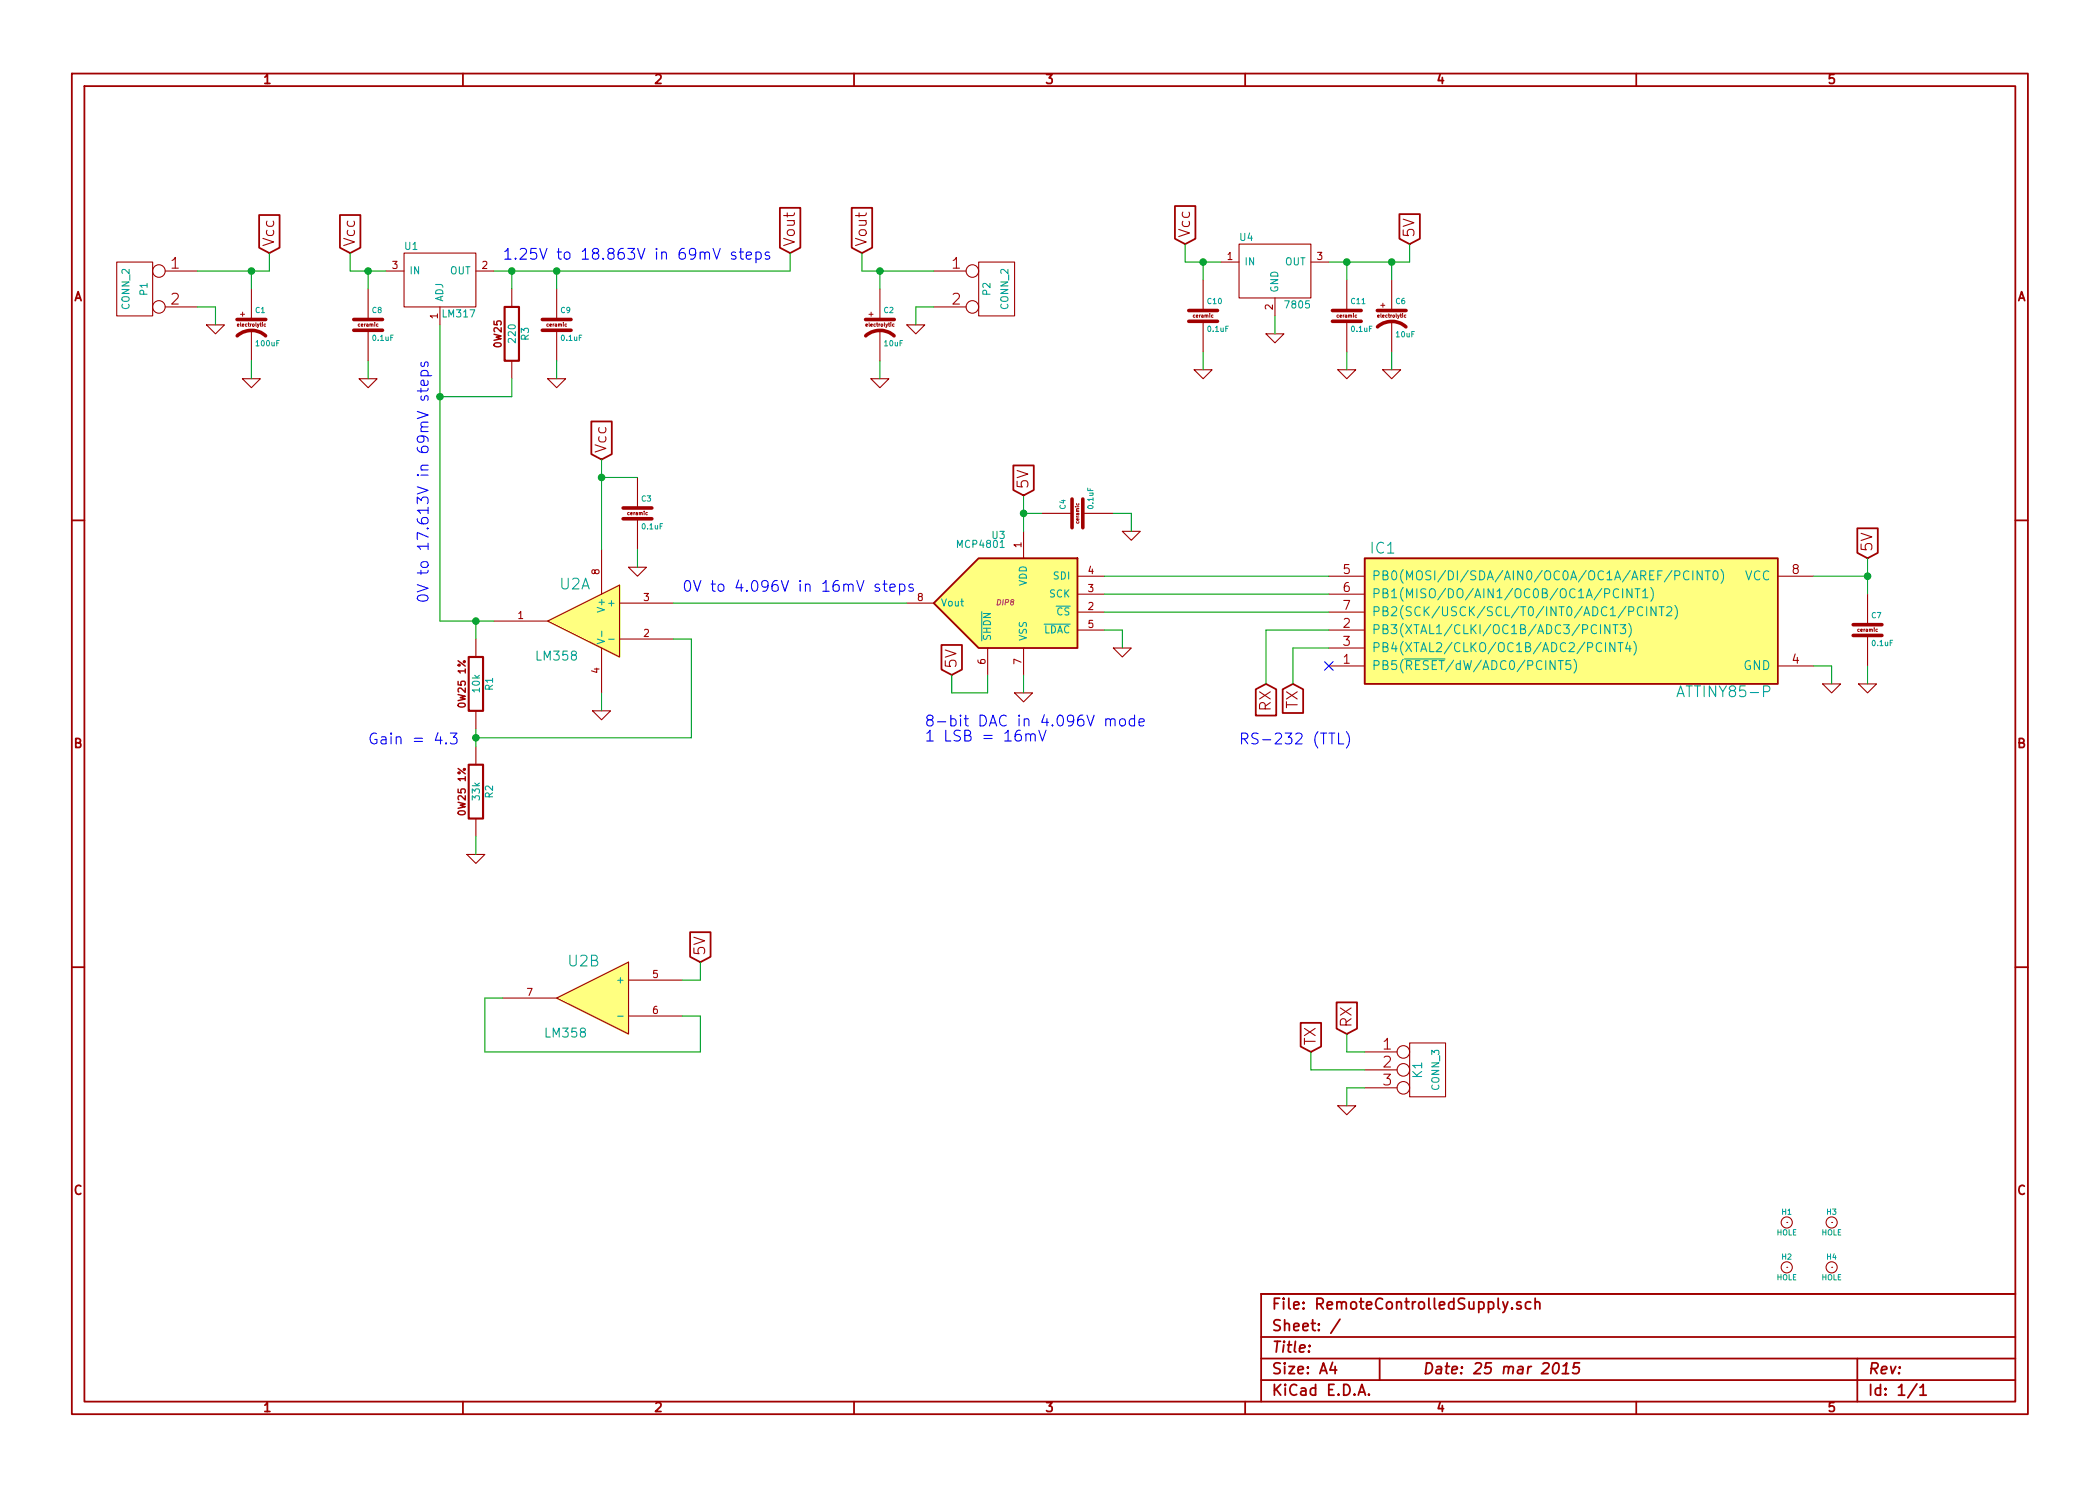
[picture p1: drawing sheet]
EESchema Schematic File Version 2
LIBS:vref_PL
LIBS:analog_ICs_PL
LIBS:capacitors_PL
LIBS:connectors_PL
LIBS:diodes_PL
LIBS:displays_PL
LIBS:inductors_PL
LIBS:LEDs_PL
LIBS:microcontrollers_PL
LIBS:mounting_holes_PL
LIBS:noname-cache
LIBS:opamps
LIBS:opamps_PL
LIBS:opto_PL
LIBS:references_PL
LIBS:regulators_PL
LIBS:relays_PL
LIBS:resistors_PL
LIBS:switches_PL
LIBS:transistors_PL
LIBS:power
LIBS:device
LIBS:transistors
LIBS:conn
LIBS:linear
LIBS:regul
LIBS:74xx
LIBS:cmos4000
LIBS:adc-dac
LIBS:memory
LIBS:xilinx
LIBS:special
LIBS:microcontrollers
LIBS:dsp
LIBS:microchip
LIBS:analog_switches
LIBS:motorola
LIBS:texas
LIBS:intel
LIBS:audio
LIBS:interface
LIBS:digital-audio
LIBS:philips
LIBS:display
LIBS:cypress
LIBS:siliconi
LIBS:opto
LIBS:atmel
LIBS:contrib
LIBS:valves
LIBS:RemoteControlledSupply-cache
EELAYER 27 0
EELAYER END
$Descr A4 11693 8268
encoding utf-8
Sheet 1 1
Title ""
Date "25 mar 2015"
Rev ""
Comp ""
Comment1 ""
Comment2 ""
Comment3 ""
Comment4 ""
$EndDescr
$Comp
L GND #PWR01
U 1 1
P 1200 1800
F 0 "#PWR01" H 1200 1800 30  0001 C CNN
F 1 "GND" H 1200 1730 30  0001 C CNN
F 2 "" H 1200 1800 60  0000 C CNN
F 3 "" H 1200 1800 60  0000 C CNN
	1    1200 1800
	1    0    0    -1  
$EndComp
$Comp
L LM317 U1
U 1 1
P 2450 1550
F 0 "U1" H 2250 1710 40  0000 L BNN
F 1 "LM317" H 2650 1380 40  0000 R TNN
F 2 "~" H 2450 1550 60  0000 C CNN
F 3 "~" H 2450 1550 60  0000 C CNN
	1    2450 1550
	1    0    0    -1  
$EndComp
$Comp
L C_EL C1
U 1 1
P 1400 1800
F 0 "C1" H 1420 1860 30  0000 L BNN
F 1 "100uF" H 1420 1710 30  0000 L TNN
F 2 "~" H 1438 1650 30  0000 C CNN
F 3 "~" H 1400 1800 60  0000 C CNN
	1    1400 1800
	1    0    0    -1  
$EndComp
$Comp
L C_EL C2
U 1 1
P 4900 1800
F 0 "C2" H 4920 1860 30  0000 L BNN
F 1 "10uF" H 4920 1710 30  0000 L TNN
F 2 "~" H 4938 1650 30  0000 C CNN
F 3 "~" H 4900 1800 60  0000 C CNN
	1    4900 1800
	1    0    0    -1  
$EndComp
Text GLabel 1500 1400 1    60   Input ~ 0
Vcc
Text GLabel 1950 1400 1    60   Input ~ 0
Vcc
$Comp
L LM358 U2
U 1 1
P 3250 3450
F 0 "U2" H 3300 3650 60  0000 C CNN
F 1 "LM358" H 3400 3250 50  0000 C CNN
F 2 "~" H 3250 3450 60  0000 C CNN
F 3 "~" H 3250 3450 60  0000 C CNN
	1    3250 3450
	-1   0    0    -1  
$EndComp
$Comp
L R_0W25_1PCT R1
U 1 1
P 2650 3800
F 0 "R1" V 2730 3800 40  0000 C CNN
F 1 "10k" V 2657 3801 40  0000 C CNN
F 2 "~" V 2580 3800 30  0000 C CNN
F 3 "~" H 2650 3800 30  0000 C CNN
	1    2650 3800
	1    0    0    -1  
$EndComp
$Comp
L R_0W25_1PCT R2
U 1 1
P 2650 4400
F 0 "R2" V 2730 4400 40  0000 C CNN
F 1 "33k" V 2657 4401 40  0000 C CNN
F 2 "~" V 2580 4400 30  0000 C CNN
F 3 "~" H 2650 4400 30  0000 C CNN
	1    2650 4400
	1    0    0    -1  
$EndComp
$Comp
L GND #PWR02
U 1 1
P 3350 3950
F 0 "#PWR02" H 3350 3950 30  0001 C CNN
F 1 "GND" H 3350 3880 30  0001 C CNN
F 2 "" H 3350 3950 60  0000 C CNN
F 3 "" H 3350 3950 60  0000 C CNN
	1    3350 3950
	1    0    0    -1  
$EndComp
$Comp
L GND #PWR03
U 1 1
P 2650 4750
F 0 "#PWR03" H 2650 4750 30  0001 C CNN
F 1 "GND" H 2650 4680 30  0001 C CNN
F 2 "" H 2650 4750 60  0000 C CNN
F 3 "" H 2650 4750 60  0000 C CNN
	1    2650 4750
	1    0    0    -1  
$EndComp
$Comp
L C_CER C3
U 1 1
P 3550 2850
F 0 "C3" H 3570 2910 30  0000 L BNN
F 1 "0.1uF" H 3570 2790 30  0000 L TNN
F 2 "~" H 3588 2700 30  0000 C CNN
F 3 "~" H 3550 2850 60  0000 C CNN
	1    3550 2850
	1    0    0    -1  
$EndComp
$Comp
L GND #PWR04
U 1 1
P 3550 3150
F 0 "#PWR04" H 3550 3150 30  0001 C CNN
F 1 "GND" H 3550 3080 30  0001 C CNN
F 2 "" H 3550 3150 60  0000 C CNN
F 3 "" H 3550 3150 60  0000 C CNN
	1    3550 3150
	1    0    0    -1  
$EndComp
Text GLabel 3350 2550 1    60   Input ~ 0
Vcc
$Comp
L GND #PWR05
U 1 1
P 4900 2100
F 0 "#PWR05" H 4900 2100 30  0001 C CNN
F 1 "GND" H 4900 2030 30  0001 C CNN
F 2 "" H 4900 2100 60  0000 C CNN
F 3 "" H 4900 2100 60  0000 C CNN
	1    4900 2100
	1    0    0    -1  
$EndComp
$Comp
L GND #PWR06
U 1 1
P 1400 2100
F 0 "#PWR06" H 1400 2100 30  0001 C CNN
F 1 "GND" H 1400 2030 30  0001 C CNN
F 2 "" H 1400 2100 60  0000 C CNN
F 3 "" H 1400 2100 60  0000 C CNN
	1    1400 2100
	1    0    0    -1  
$EndComp
$Comp
L ATTINY85-P IC1
U 1 1
P 8750 3450
F 0 "IC1" H 7700 3850 60  0000 C CNN
F 1 "ATTINY85-P" H 9600 3050 60  0000 C CNN
F 2 "DIP8" H 7700 3050 60  0001 C CNN
F 3 "~" H 8750 3450 60  0000 C CNN
	1    8750 3450
	1    0    0    -1  
$EndComp
$Comp
L 7805 U4
U 1 1
P 7100 1500
F 0 "U4" H 6900 1660 40  0000 L BNN
F 1 "7805" H 7300 1330 40  0000 R TNN
F 2 "~" H 7100 1500 60  0000 C CNN
F 3 "~" H 7100 1500 60  0000 C CNN
	1    7100 1500
	1    0    0    -1  
$EndComp
$Comp
L C_EL C6
U 1 1
P 7750 1750
F 0 "C6" H 7770 1810 30  0000 L BNN
F 1 "10uF" H 7770 1660 30  0000 L TNN
F 2 "~" H 7788 1600 30  0000 C CNN
F 3 "~" H 7750 1750 60  0000 C CNN
	1    7750 1750
	1    0    0    -1  
$EndComp
$Comp
L GND #PWR07
U 1 1
P 7750 2050
F 0 "#PWR07" H 7750 2050 30  0001 C CNN
F 1 "GND" H 7750 1980 30  0001 C CNN
F 2 "" H 7750 2050 60  0000 C CNN
F 3 "" H 7750 2050 60  0000 C CNN
	1    7750 2050
	1    0    0    -1  
$EndComp
$Comp
L GND #PWR08
U 1 1
P 7100 1850
F 0 "#PWR08" H 7100 1850 30  0001 C CNN
F 1 "GND" H 7100 1780 30  0001 C CNN
F 2 "" H 7100 1850 60  0000 C CNN
F 3 "" H 7100 1850 60  0000 C CNN
	1    7100 1850
	1    0    0    -1  
$EndComp
Text GLabel 6600 1350 1    60   Input ~ 0
Vcc
Text GLabel 7850 1350 1    60   Input ~ 0
5V
Wire Wire Line
	1950 1500 2150 1500
Wire Wire Line
	2750 1500 4400 1500
Wire Wire Line
	1950 1500 1950 1400
Wire Wire Line
	3350 3850 3350 3950
Wire Wire Line
	2650 3550 2650 3450
Wire Wire Line
	2450 3450 2750 3450
Wire Wire Line
	2650 4050 2650 4150
Wire Wire Line
	2650 4650 2650 4750
Wire Wire Line
	2650 4100 3850 4100
Wire Wire Line
	3850 4100 3850 3550
Wire Wire Line
	3850 3550 3750 3550
Connection ~ 2650 4100
Wire Wire Line
	3550 3150 3550 3050
Wire Wire Line
	3550 2650 3350 2650
Wire Wire Line
	3350 2550 3350 3050
Connection ~ 3350 2650
Wire Wire Line
	2450 1800 2450 3450
Connection ~ 2650 3450
Wire Wire Line
	7750 1950 7750 2050
Wire Wire Line
	7100 1750 7100 1850
Wire Wire Line
	6600 1450 6800 1450
Wire Wire Line
	6600 1450 6600 1350
Wire Wire Line
	7400 1450 7850 1450
Wire Wire Line
	7750 1450 7750 1550
Wire Wire Line
	7850 1450 7850 1350
Connection ~ 7750 1450
Text GLabel 10400 3100 1    60   Input ~ 0
5V
$Comp
L C_CER C7
U 1 1
P 10400 3500
F 0 "C7" H 10420 3560 30  0000 L BNN
F 1 "0.1uF" H 10420 3440 30  0000 L TNN
F 2 "~" H 10438 3350 30  0000 C CNN
F 3 "~" H 10400 3500 60  0000 C CNN
	1    10400 3500
	1    0    0    -1  
$EndComp
Wire Wire Line
	10400 3100 10400 3300
Wire Wire Line
	10100 3200 10400 3200
Connection ~ 10400 3200
$Comp
L GND #PWR09
U 1 1
P 10400 3800
F 0 "#PWR09" H 10400 3800 30  0001 C CNN
F 1 "GND" H 10400 3730 30  0001 C CNN
F 2 "" H 10400 3800 60  0000 C CNN
F 3 "" H 10400 3800 60  0000 C CNN
	1    10400 3800
	1    0    0    -1  
$EndComp
$Comp
L GND #PWR010
U 1 1
P 10200 3800
F 0 "#PWR010" H 10200 3800 30  0001 C CNN
F 1 "GND" H 10200 3730 30  0001 C CNN
F 2 "" H 10200 3800 60  0000 C CNN
F 3 "" H 10200 3800 60  0000 C CNN
	1    10200 3800
	1    0    0    -1  
$EndComp
Wire Wire Line
	10400 3700 10400 3800
Wire Wire Line
	10100 3700 10200 3700
Wire Wire Line
	10200 3700 10200 3800
$Comp
L MCP4801 U3
U 1 1
P 5600 3350
F 0 "U3" H 5600 3700 40  0000 L BNN
F 1 "MCP4801" H 5600 3650 40  0000 L BNN
F 2 "DIP8" H 5600 3350 30  0000 C CIN
F 3 "~" H 5600 3350 60  0000 C CNN
	1    5600 3350
	-1   0    0    -1  
$EndComp
Wire Wire Line
	3750 3350 5050 3350
$Comp
L C_CER C4
U 1 1
P 6000 2850
F 0 "C4" H 6020 2910 30  0000 L BNN
F 1 "0.1uF" H 6020 2790 30  0000 L TNN
F 2 "~" H 6038 2700 30  0000 C CNN
F 3 "~" H 6000 2850 60  0000 C CNN
	1    6000 2850
	0    -1   -1   0   
$EndComp
$Comp
L GND #PWR011
U 1 1
P 6300 2950
F 0 "#PWR011" H 6300 2950 30  0001 C CNN
F 1 "GND" H 6300 2880 30  0001 C CNN
F 2 "" H 6300 2950 60  0000 C CNN
F 3 "" H 6300 2950 60  0000 C CNN
	1    6300 2950
	1    0    0    -1  
$EndComp
Wire Wire Line
	6200 2850 6300 2850
Wire Wire Line
	6300 2850 6300 2950
Wire Wire Line
	5800 2850 5700 2850
Wire Wire Line
	5700 2750 5700 2950
Text GLabel 5700 2750 1    60   Input ~ 0
5V
Connection ~ 5700 2850
$Comp
L GND #PWR012
U 1 1
P 5700 3850
F 0 "#PWR012" H 5700 3850 30  0001 C CNN
F 1 "GND" H 5700 3780 30  0001 C CNN
F 2 "" H 5700 3850 60  0000 C CNN
F 3 "" H 5700 3850 60  0000 C CNN
	1    5700 3850
	1    0    0    -1  
$EndComp
Wire Wire Line
	5700 3850 5700 3750
Text GLabel 4400 1400 1    60   Input ~ 0
Vout
Wire Wire Line
	4400 1500 4400 1400
Text GLabel 5300 3750 1    60   Input ~ 0
5V
Wire Wire Line
	5500 3750 5500 3850
Wire Wire Line
	5500 3850 5300 3850
Wire Wire Line
	5300 3850 5300 3750
$Comp
L GND #PWR013
U 1 1
P 6250 3600
F 0 "#PWR013" H 6250 3600 30  0001 C CNN
F 1 "GND" H 6250 3530 30  0001 C CNN
F 2 "" H 6250 3600 60  0000 C CNN
F 3 "" H 6250 3600 60  0000 C CNN
	1    6250 3600
	1    0    0    -1  
$EndComp
Wire Wire Line
	6150 3500 6250 3500
Wire Wire Line
	6250 3500 6250 3600
Wire Wire Line
	7400 3200 6150 3200
Wire Wire Line
	7400 3300 6150 3300
Wire Wire Line
	7400 3400 6150 3400
$Comp
L CONN_3 K1
U 1 1
P 7950 5950
F 0 "K1" V 7900 5950 50  0000 C CNN
F 1 "CONN_3" V 8000 5950 40  0000 C CNN
F 2 "" H 7950 5950 60  0000 C CNN
F 3 "" H 7950 5950 60  0000 C CNN
	1    7950 5950
	1    0    0    -1  
$EndComp
$Comp
L GND #PWR014
U 1 1
P 7500 6150
F 0 "#PWR014" H 7500 6150 30  0001 C CNN
F 1 "GND" H 7500 6080 30  0001 C CNN
F 2 "" H 7500 6150 60  0000 C CNN
F 3 "" H 7500 6150 60  0000 C CNN
	1    7500 6150
	1    0    0    -1  
$EndComp
Wire Wire Line
	7500 6150 7500 6050
Wire Wire Line
	7500 6050 7600 6050
Text GLabel 7050 3800 3    60   Input ~ 0
RX
Text GLabel 7200 3800 3    60   Input ~ 0
TX
Wire Wire Line
	7400 3500 7050 3500
Wire Wire Line
	7200 3600 7400 3600
NoConn ~ 7400 3700
Text GLabel 7500 5750 1    60   Input ~ 0
RX
Text GLabel 7300 5850 1    60   Input ~ 0
TX
Wire Wire Line
	7600 5850 7500 5850
Wire Wire Line
	7500 5850 7500 5750
Wire Wire Line
	7600 5950 7300 5950
Wire Wire Line
	7300 5950 7300 5850
$Comp
L CONN_2 P2
U 1 1
P 5550 1600
F 0 "P2" V 5500 1600 40  0000 C CNN
F 1 "CONN_2" V 5600 1600 40  0000 C CNN
F 2 "" H 5550 1600 60  0000 C CNN
F 3 "" H 5550 1600 60  0000 C CNN
	1    5550 1600
	1    0    0    -1  
$EndComp
$Comp
L GND #PWR015
U 1 1
P 5100 1800
F 0 "#PWR015" H 5100 1800 30  0001 C CNN
F 1 "GND" H 5100 1730 30  0001 C CNN
F 2 "" H 5100 1800 60  0000 C CNN
F 3 "" H 5100 1800 60  0000 C CNN
	1    5100 1800
	1    0    0    -1  
$EndComp
Wire Wire Line
	5200 1700 5100 1700
Wire Wire Line
	5100 1700 5100 1800
Text GLabel 4800 1400 1    60   Input ~ 0
Vout
Wire Wire Line
	4800 1500 5200 1500
Wire Wire Line
	4800 1500 4800 1400
Wire Wire Line
	7200 3600 7200 3800
Wire Wire Line
	7050 3500 7050 3800
Text Notes 2050 4150 0    60   ~ 0
Gain = 4.3
Text Notes 3800 3300 0    60   ~ 0
0V to 4.096V in 16mV steps
Text Notes 5150 4050 0    60   ~ 0
8-bit DAC in 4.096V mode\n1 LSB = 16mV
Text Notes 2400 3350 1    60   ~ 0
0V to 17.613V in 69mV steps
Text Notes 2800 1450 0    60   ~ 0
1.25V to 18.863V in 69mV steps
Text Notes 6900 4150 0    60   ~ 0
RS-232 (TTL)
$Comp
L CONN_2 P1
U 1 1
P 750 1600
F 0 "P1" V 700 1600 40  0000 C CNN
F 1 "CONN_2" V 800 1600 40  0000 C CNN
F 2 "" H 750 1600 60  0000 C CNN
F 3 "" H 750 1600 60  0000 C CNN
	1    750  1600
	-1   0    0    -1  
$EndComp
Wire Wire Line
	1100 1700 1200 1700
Wire Wire Line
	1200 1700 1200 1800
Wire Wire Line
	1100 1500 1500 1500
Wire Wire Line
	1500 1500 1500 1400
Wire Wire Line
	1400 1500 1400 1600
$Comp
L HOLE H1
U 1 1
P 9950 6800
F 0 "H1" H 9950 6855 30  0000 C CNN
F 1 "HOLE" H 9950 6740 30  0000 C CNN
F 2 "~" H 9950 6800 60  0000 C CNN
F 3 "~" H 9950 6800 60  0000 C CNN
	1    9950 6800
	1    0    0    -1  
$EndComp
$Comp
L HOLE H3
U 1 1
P 10200 6800
F 0 "H3" H 10200 6855 30  0000 C CNN
F 1 "HOLE" H 10200 6740 30  0000 C CNN
F 2 "~" H 10200 6800 60  0000 C CNN
F 3 "~" H 10200 6800 60  0000 C CNN
	1    10200 6800
	1    0    0    -1  
$EndComp
$Comp
L HOLE H2
U 1 1
P 9950 7050
F 0 "H2" H 9950 7105 30  0000 C CNN
F 1 "HOLE" H 9950 6990 30  0000 C CNN
F 2 "~" H 9950 7050 60  0000 C CNN
F 3 "~" H 9950 7050 60  0000 C CNN
	1    9950 7050
	1    0    0    -1  
$EndComp
$Comp
L HOLE H4
U 1 1
P 10200 7050
F 0 "H4" H 10200 7105 30  0000 C CNN
F 1 "HOLE" H 10200 6990 30  0000 C CNN
F 2 "~" H 10200 7050 60  0000 C CNN
F 3 "~" H 10200 7050 60  0000 C CNN
	1    10200 7050
	1    0    0    -1  
$EndComp
$Comp
L C_CER C10
U 1 1
P 6700 1750
F 0 "C10" H 6720 1810 30  0000 L BNN
F 1 "0.1uF" H 6720 1690 30  0000 L TNN
F 2 "~" H 6738 1600 30  0000 C CNN
F 3 "~" H 6700 1750 60  0000 C CNN
	1    6700 1750
	1    0    0    -1  
$EndComp
$Comp
L GND #PWR016
U 1 1
P 6700 2050
F 0 "#PWR016" H 6700 2050 30  0001 C CNN
F 1 "GND" H 6700 1980 30  0001 C CNN
F 2 "" H 6700 2050 60  0000 C CNN
F 3 "" H 6700 2050 60  0000 C CNN
	1    6700 2050
	1    0    0    -1  
$EndComp
Wire Wire Line
	6700 1950 6700 2050
Wire Wire Line
	6700 1550 6700 1450
Connection ~ 6700 1450
$Comp
L C_CER C8
U 1 1
P 2050 1800
F 0 "C8" H 2070 1860 30  0000 L BNN
F 1 "0.1uF" H 2070 1740 30  0000 L TNN
F 2 "~" H 2088 1650 30  0000 C CNN
F 3 "~" H 2050 1800 60  0000 C CNN
	1    2050 1800
	1    0    0    -1  
$EndComp
Wire Wire Line
	2050 1600 2050 1500
Connection ~ 2050 1500
$Comp
L GND #PWR017
U 1 1
P 2050 2100
F 0 "#PWR017" H 2050 2100 30  0001 C CNN
F 1 "GND" H 2050 2030 30  0001 C CNN
F 2 "" H 2050 2100 60  0000 C CNN
F 3 "" H 2050 2100 60  0000 C CNN
	1    2050 2100
	1    0    0    -1  
$EndComp
Wire Wire Line
	2050 2000 2050 2100
$Comp
L C_CER C9
U 1 1
P 3100 1800
F 0 "C9" H 3120 1860 30  0000 L BNN
F 1 "0.1uF" H 3120 1740 30  0000 L TNN
F 2 "~" H 3138 1650 30  0000 C CNN
F 3 "~" H 3100 1800 60  0000 C CNN
	1    3100 1800
	1    0    0    -1  
$EndComp
$Comp
L GND #PWR018
U 1 1
P 3100 2100
F 0 "#PWR018" H 3100 2100 30  0001 C CNN
F 1 "GND" H 3100 2030 30  0001 C CNN
F 2 "" H 3100 2100 60  0000 C CNN
F 3 "" H 3100 2100 60  0000 C CNN
	1    3100 2100
	1    0    0    -1  
$EndComp
Wire Wire Line
	3100 2000 3100 2100
$Comp
L C_CER C11
U 1 1
P 7500 1750
F 0 "C11" H 7520 1810 30  0000 L BNN
F 1 "0.1uF" H 7520 1690 30  0000 L TNN
F 2 "~" H 7538 1600 30  0000 C CNN
F 3 "~" H 7500 1750 60  0000 C CNN
	1    7500 1750
	1    0    0    -1  
$EndComp
$Comp
L GND #PWR019
U 1 1
P 7500 2050
F 0 "#PWR019" H 7500 2050 30  0001 C CNN
F 1 "GND" H 7500 1980 30  0001 C CNN
F 2 "" H 7500 2050 60  0000 C CNN
F 3 "" H 7500 2050 60  0000 C CNN
	1    7500 2050
	1    0    0    -1  
$EndComp
Wire Wire Line
	7500 1950 7500 2050
Wire Wire Line
	7500 1550 7500 1450
Connection ~ 7500 1450
Connection ~ 1400 1500
Wire Wire Line
	1400 2000 1400 2100
Wire Wire Line
	4900 1600 4900 1500
Wire Wire Line
	4900 2000 4900 2100
Connection ~ 4900 1500
Text GLabel 3900 5350 1    60   Input ~ 0
5V
$Comp
L LM358 U2
U 2 1
P 3300 5550
F 0 "U2" H 3350 5750 60  0000 C CNN
F 1 "LM358" H 3450 5350 50  0000 C CNN
F 2 "~" H 3300 5550 60  0000 C CNN
F 3 "~" H 3300 5550 60  0000 C CNN
	2    3300 5550
	-1   0    0    -1  
$EndComp
Wire Wire Line
	3800 5450 3900 5450
Wire Wire Line
	3900 5450 3900 5350
Wire Wire Line
	2800 5550 2700 5550
Wire Wire Line
	2700 5550 2700 5850
Wire Wire Line
	2700 5850 3900 5850
Wire Wire Line
	3900 5850 3900 5650
Wire Wire Line
	3900 5650 3800 5650
Wire Wire Line
	3100 1600 3100 1500
Connection ~ 3100 1500
$Comp
L R_0W25 R3
U 1 1
P 2850 1850
F 0 "R3" V 2930 1850 40  0000 C CNN
F 1 "220" V 2857 1851 40  0000 C CNN
F 2 "~" V 2780 1850 30  0000 C CNN
F 3 "~" H 2850 1850 30  0000 C CNN
	1    2850 1850
	1    0    0    -1  
$EndComp
Wire Wire Line
	2850 1600 2850 1500
Connection ~ 2850 1500
Wire Wire Line
	2850 2100 2850 2200
Wire Wire Line
	2850 2200 2450 2200
Connection ~ 2450 2200
$EndSCHEMATC
